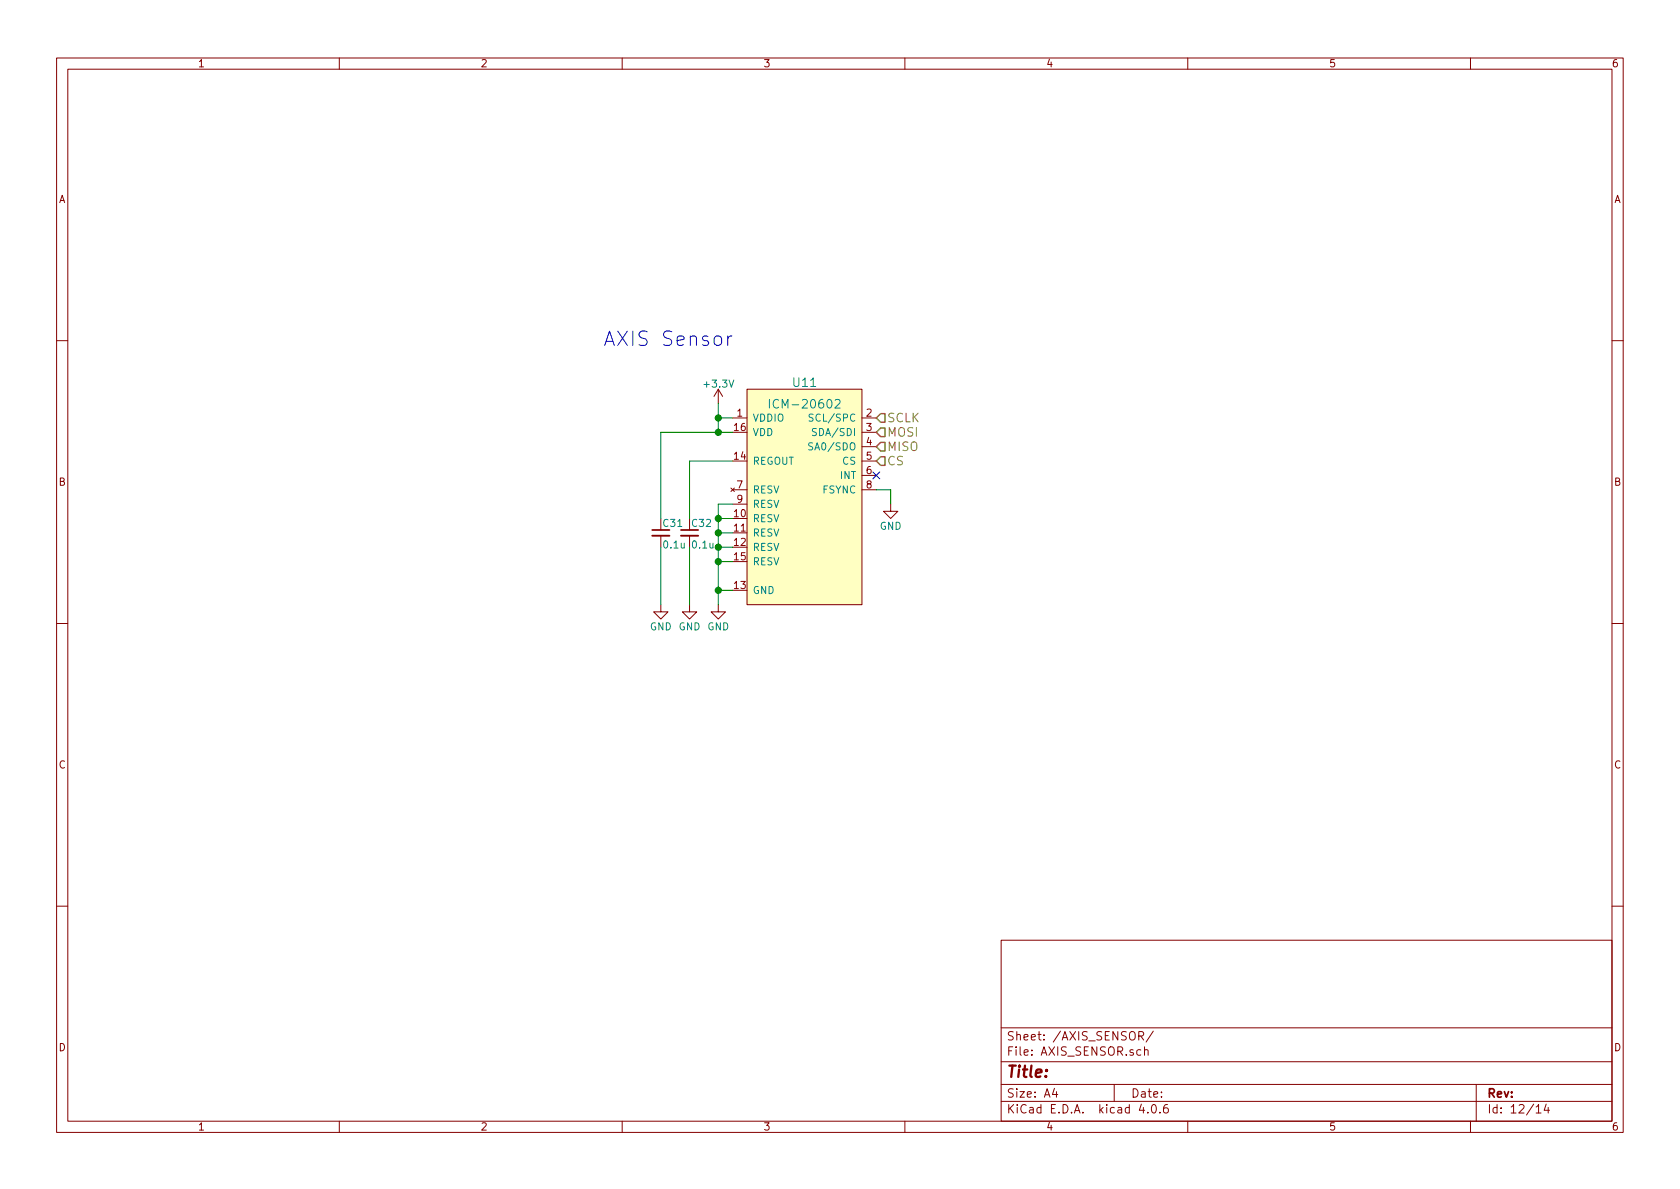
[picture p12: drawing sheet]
EESchema Schematic File Version 2
LIBS:power
LIBS:device
LIBS:transistors
LIBS:conn
LIBS:linear
LIBS:regul
LIBS:74xx
LIBS:cmos4000
LIBS:adc-dac
LIBS:memory
LIBS:xilinx
LIBS:microcontrollers
LIBS:dsp
LIBS:microchip
LIBS:analog_switches
LIBS:motorola
LIBS:texas
LIBS:intel
LIBS:audio
LIBS:interface
LIBS:digital-audio
LIBS:philips
LIBS:display
LIBS:cypress
LIBS:siliconi
LIBS:opto
LIBS:atmel
LIBS:contrib
LIBS:valves
LIBS:KERISE
LIBS:74xgxx
LIBS:ac-dc
LIBS:actel
LIBS:allegro
LIBS:Altera
LIBS:analog_devices
LIBS:battery_management
LIBS:bbd
LIBS:bosch
LIBS:brooktre
LIBS:cmos_ieee
LIBS:dc-dc
LIBS:diode
LIBS:elec-unifil
LIBS:ESD_Protection
LIBS:ftdi
LIBS:gennum
LIBS:graphic
LIBS:hc11
LIBS:ir
LIBS:Lattice
LIBS:leds
LIBS:logo
LIBS:maxim
LIBS:mechanical
LIBS:microchip_dspic33dsc
LIBS:microchip_pic10mcu
LIBS:microchip_pic12mcu
LIBS:microchip_pic16mcu
LIBS:microchip_pic18mcu
LIBS:microchip_pic24mcu
LIBS:microchip_pic32mcu
LIBS:modules
LIBS:motor_drivers
LIBS:motors
LIBS:msp430
LIBS:nordicsemi
LIBS:nxp
LIBS:nxp_armmcu
LIBS:onsemi
LIBS:Oscillators
LIBS:Power_Management
LIBS:powerint
LIBS:pspice
LIBS:references
LIBS:relays
LIBS:rfcom
LIBS:sensors
LIBS:silabs
LIBS:stm8
LIBS:stm32
LIBS:supertex
LIBS:switches
LIBS:transf
LIBS:triac_thyristor
LIBS:ttl_ieee
LIBS:video
LIBS:wiznet
LIBS:Worldsemi
LIBS:Xicor
LIBS:zetex
LIBS:Zilog
LIBS:KERISE-cache
EELAYER 25 0
EELAYER END
$Descr A4 11693 8268
encoding utf-8
Sheet 12 14
Title ""
Date ""
Rev ""
Comp ""
Comment1 ""
Comment2 ""
Comment3 ""
Comment4 ""
$EndDescr
Text Notes 4200 2400 0    100  ~ 0
AXIS Sensor
$Comp
L ICM-20602 U11
U 1 1
P 5600 3400
F 0 "U11" H 5600 4150 60  0000 C CNN
F 1 "ICM-20602" H 5600 4000 60  0000 C CNN
F 2 "mouse:LGA-16-3x3" H 5600 4000 60  0001 C CNN
F 3 "" H 5600 4000 60  0000 C CNN
	1    5600 3400
	1    0    0    -1  
$EndComp
$Comp
L C_Small C32
U 1 1
P 4800 3700
F 0 "C32" H 4810 3770 50  0000 L CNN
F 1 "0.1u" H 4810 3620 50  0000 L CNN
F 2 "Capacitors_SMD:C_0201" H 4800 3700 50  0001 C CNN
F 3 "" H 4800 3700 50  0000 C CNN
	1    4800 3700
	1    0    0    -1  
$EndComp
$Comp
L C_Small C31
U 1 1
P 4600 3700
F 0 "C31" H 4610 3770 50  0000 L CNN
F 1 "0.1u" H 4610 3620 50  0000 L CNN
F 2 "Capacitors_SMD:C_0201" H 4600 3700 50  0001 C CNN
F 3 "" H 4600 3700 50  0000 C CNN
	1    4600 3700
	1    0    0    -1  
$EndComp
$Comp
L GND #PWR66
U 1 1
P 5000 4200
F 0 "#PWR66" H 5000 3950 50  0001 C CNN
F 1 "GND" H 5000 4050 50  0000 C CNN
F 2 "" H 5000 4200 50  0000 C CNN
F 3 "" H 5000 4200 50  0000 C CNN
	1    5000 4200
	1    0    0    -1  
$EndComp
$Comp
L GND #PWR64
U 1 1
P 4800 4200
F 0 "#PWR64" H 4800 3950 50  0001 C CNN
F 1 "GND" H 4800 4050 50  0000 C CNN
F 2 "" H 4800 4200 50  0000 C CNN
F 3 "" H 4800 4200 50  0000 C CNN
	1    4800 4200
	1    0    0    -1  
$EndComp
$Comp
L GND #PWR63
U 1 1
P 4600 4200
F 0 "#PWR63" H 4600 3950 50  0001 C CNN
F 1 "GND" H 4600 4050 50  0000 C CNN
F 2 "" H 4600 4200 50  0000 C CNN
F 3 "" H 4600 4200 50  0000 C CNN
	1    4600 4200
	1    0    0    -1  
$EndComp
$Comp
L +3.3V #PWR65
U 1 1
P 5000 2800
F 0 "#PWR65" H 5000 2650 50  0001 C CNN
F 1 "+3.3V" H 5000 2940 50  0000 C CNN
F 2 "" H 5000 2800 50  0000 C CNN
F 3 "" H 5000 2800 50  0000 C CNN
	1    5000 2800
	1    0    0    -1  
$EndComp
Text HLabel 6100 3100 2    60   Input ~ 0
MISO
NoConn ~ 6100 3300
$Comp
L GND #PWR67
U 1 1
P 6200 3500
F 0 "#PWR67" H 6200 3250 50  0001 C CNN
F 1 "GND" H 6200 3350 50  0000 C CNN
F 2 "" H 6200 3500 50  0000 C CNN
F 3 "" H 6200 3500 50  0000 C CNN
	1    6200 3500
	1    0    0    -1  
$EndComp
Wire Wire Line
	4600 3000 5100 3000
Connection ~ 5000 2900
Wire Wire Line
	5000 2900 5100 2900
Connection ~ 5000 3000
Wire Wire Line
	5000 2800 5000 3000
Wire Wire Line
	4600 4200 4600 3800
Wire Wire Line
	4800 3200 5100 3200
Wire Wire Line
	4800 3600 4800 3200
Wire Wire Line
	4800 4200 4800 3800
Connection ~ 5000 4100
Connection ~ 5000 3600
Wire Wire Line
	5000 3500 5100 3500
Connection ~ 5000 3700
Wire Wire Line
	5000 3600 5100 3600
Connection ~ 5000 3800
Wire Wire Line
	5000 3700 5100 3700
Connection ~ 5000 3900
Wire Wire Line
	5100 3800 5000 3800
Wire Wire Line
	5000 3900 5100 3900
Wire Wire Line
	5000 3500 5000 4200
Wire Wire Line
	5000 4100 5100 4100
Wire Wire Line
	4600 3000 4600 3600
Wire Wire Line
	6100 3400 6200 3400
Wire Wire Line
	6200 3400 6200 3500
Text HLabel 6100 3000 2    60   Input ~ 0
MOSI
Text HLabel 6100 3200 2    60   Input ~ 0
CS
Text HLabel 6100 2900 2    60   Input ~ 0
SCLK
$EndSCHEMATC
